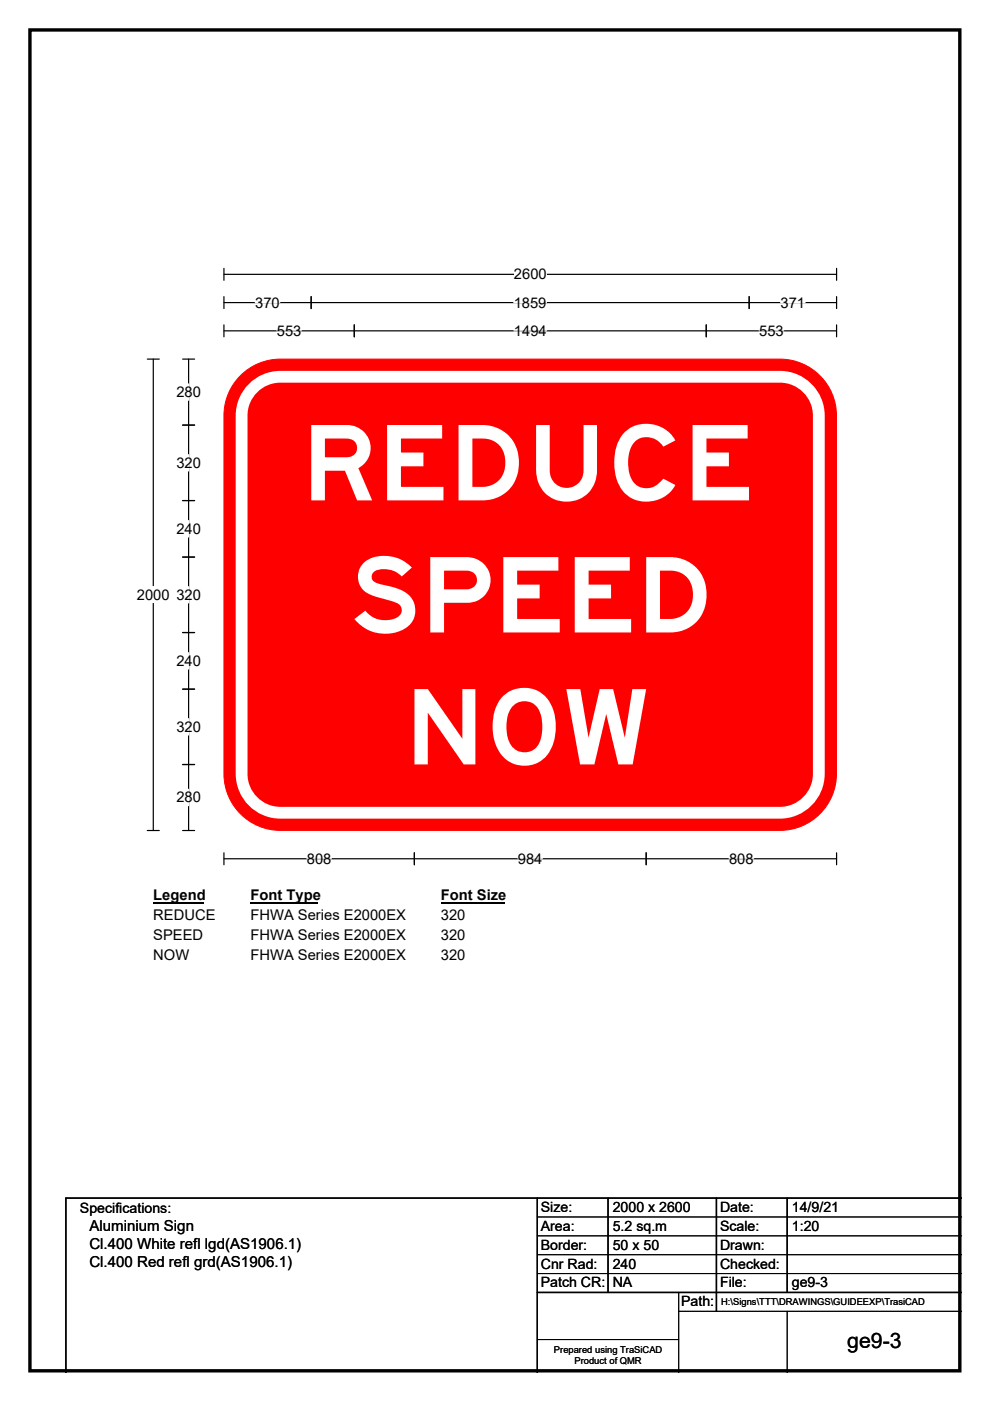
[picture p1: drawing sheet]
<svg xmlns="http://www.w3.org/2000/svg" width="210mm" height="297mm" viewBox="0 0 210 297" stroke-linecap="round" stroke-linejoin="round" font-family="sans-serif">
<path d="M6.3 6.3h197.3v284.3h-197.3z" fill="none" stroke="#000" stroke-width=".72"/>
<path d="M47.5 58.2h129.9M47.5 56.9v2.5M177.4 56.9v2.5" fill="none" stroke="#000" stroke-width=".25"/>
<path d="M109 56.4h7v3.5h-7z" fill="#fff"/>
<g fill="none" stroke="#000" stroke-width=".25">
<path d="M31.2 76.1h2.6M32.5 76.1v100M47.5 64.2h129.9M47.5 62.9v2.5M47.5 68.9v2.5M47.5 70.1h129.9M66 62.9v2.5M75.1 68.9v2.5M149.8 68.9v2.5M158.9 62.9v2.5M177.4 68.9v2.5M177.4 62.9v2.5"/>
<path d="M31.2 176.1h2.6M47.5 180.8v2.5M47.5 182.1h129.9M87.9 180.8v2.5M137.1 180.8v2.5M177.4 180.8v2.5"/>
</g>
<path d="M54.1 64.2h5.3M58.7 70.1h5.2M109 64.2h6.9M109 70.1h7M161 70.1h5.2M165.6 64.2h5.2M65.1 182.1h5.2M109.9 182.1h5.2M154.6 182.1h5.3" fill="none" stroke="#fff" stroke-width=".25"/>
<path d="M29 124.4h7v3.5h-7z" fill="#fff"/>
<path d="M38.7 76.1h2.6M40 76.1v100M38.7 90.1h2.6M38.7 106.1h2.6M38.7 118.1h2.6M38.7 134.1h2.6M38.7 146.1h2.6M38.7 162.1h2.6M38.7 176.1h2.6" fill="none" stroke="#000" stroke-width=".25"/>
<path d="M40 81.4v3.5M40 96.4v3.5M40 110.4v3.5M40 124.4v3.4M40 138.4v3.5M40 152.4v3.5M40 167.3v3.5" fill="none" stroke="#fff" stroke-width=".25"/>
<path d="M32.5 188.1h10.8v3.5h-10.8z" fill="#fff"/>
<path d="M32.5 191.4h10.8" fill="none" stroke="#000" stroke-width=".32"/>
<path d="M53.1 188.1h14.4v3.5h-14.4z" fill="#fff"/>
<path d="M53.1 191.4h14.4" fill="none" stroke="#000" stroke-width=".32"/>
<path d="M93.5 188.1h13.5v3.5h-13.5z" fill="#fff"/>
<path d="M93.5 191.4h13.5" fill="none" stroke="#000" stroke-width=".32"/>
<g fill="#fff">
<path d="M32.5 192.3h13.1v3.4h-13.1z"/>
<path d="M53.1 192.3h32.9v3.4h-32.9z"/>
<path d="M93.5 192.3h5.2v3.4h-5.2z"/>
<path d="M32.5 196.4h10.6v3.5h-10.6z"/>
<path d="M53.1 196.4h32.9v3.5h-32.9z"/>
<path d="M93.5 196.4h5.2v3.5h-5.2z"/>
<path d="M32.5 200.6h7.6v3.5h-7.6z"/>
<path d="M53.1 200.6h32.9v3.5h-32.9z"/>
<path d="M93.5 200.6h5.2v3.5h-5.2z"/>
</g>
<path d="M51 79.6a11.9 11.9 0 0 1 8.5-3.5h105.9a12 12 0 0 1 12 12v76a12 12 0 0 1-12 12h-105.9a12 12 0 0 1-12-12v-76a11.9 11.9 0 0 1 3.5-8.5z" fill-rule="evenodd" fill="#f00" stroke="#f00" stroke-width=".21"/>
<path d="M53.7 82.3a8.2 8.2 0 0 1 5.8-2.4h105.9a8.2 8.2 0 0 1 8.3 8.2v76a8.3 8.3 0 0 1-8.3 8.2h-105.9a8.2 8.2 0 0 1-8.3-8.2v-76a8.2 8.2 0 0 1 2.5-5.8z" fill="none" stroke="#fff" stroke-width="2.5"/>
<path d="M114 254v37M129 254v20M152 254v24M167 254v20M204 254h-190v37M114 274h90" fill="none" stroke="#000" stroke-width=".3"/>
<path d="M114 258h90M114 262h90M114 266h90M114 270h90M144 278h60M144 274v17M167 278v13M114 284h30" fill="none" stroke="#000" stroke-width=".21"/>
<g font-size="22.2" fill="#fff">
<text x="64" y="106.1">REDUCE</text>
<text x="74.1" y="134.1">SPEED</text>
<text x="85.9" y="162.1">NOW</text>
</g>
<text font-size="4.5" x="179.7" y="285.9">ge9-3</text>
<g font-size="3.2">
<text x="19" y="260.9">Aluminium Sign</text>
<text x="19" y="264.7">Cl.400 White refl lgd(AS1906.1)</text>
<text x="19" y="268.6">Cl.400 Red refl grd(AS1906.1)</text>
</g>
<g font-size="3.1">
<text x="109" y="59.2">2600</text>
<text x="54.1" y="65.2">370</text>
<text x="109" y="65.2">1859</text>
<text x="165.6" y="65.2">371</text>
<text x="58.7" y="71.2">553</text>
<text x="109" y="71.2">1494</text>
<text x="161" y="71.2">553</text>
<text x="37.4" y="84.2">280</text>
<text x="37.4" y="99.2">320</text>
<text x="37.4" y="113.2">240</text>
<text x="29" y="127.2">2000</text>
<text x="37.4" y="127.2">320</text>
<text x="37.4" y="141.2">240</text>
<text x="37.4" y="155.2">320</text>
<text x="37.4" y="170.1">280</text>
<text x="65.1" y="183.1">808</text>
<text x="109.9" y="183.1">984</text>
<text x="154.6" y="183.1">808</text>
<text x="32.5" y="190.9">Legend</text>
<text x="53.1" y="190.9">Font Type</text>
<text x="93.5" y="190.9">Font Size</text>
<text x="32.5" y="195.1">REDUCE</text>
<text x="53.1" y="195.1">FHWA Series E2000EX</text>
<text x="93.5" y="195.1">320</text>
<text x="32.5" y="199.2">SPEED</text>
<text x="32.5" y="203.4">NOW</text>
<text x="53.1" y="199.2">FHWA Series E2000EX</text>
<text x="53.1" y="203.4">FHWA Series E2000EX</text>
<text x="93.5" y="199.2">320</text>
<text x="93.5" y="203.4">320</text>
</g>
<g font-size="3">
<text x="17" y="257.2">Specifications:</text>
<text x="114.7" y="257">Size:</text>
<text x="130" y="257">2000 x 2600</text>
<text x="152.7" y="257">Date:</text>
<text x="168" y="257">14/9/21</text>
<text x="114.7" y="261">Area:</text>
<text x="130" y="261">5.2 sq.m</text>
<text x="152.7" y="261">Scale:</text>
<text x="168" y="261">1:20</text>
<text x="114.7" y="265">Border:</text>
<text x="114.7" y="269">Cnr Rad:</text>
<text x="130" y="265">50 x 50</text>
<text x="130" y="269">240</text>
<text x="152.7" y="265">Drawn:</text>
<text x="152.7" y="269">Checked:</text>
<text x="114.7" y="273">Patch CR:</text>
<text x="130" y="273">NA</text>
<text x="152.7" y="273">File:</text>
<text x="168" y="273">ge9-3</text>
<text x="144.5" y="277">Path:</text>
</g>
<g font-size="2">
<text x="153" y="276.6">H:\Signs\TTT\DRAWINGS\GUIDEEXP\TrasiCAD</text>
<text x="117.5" y="286.8">Prepared using TraSiCAD</text>
<text x="121.9" y="289.2">Product of QMR</text>
</g>
</svg>
